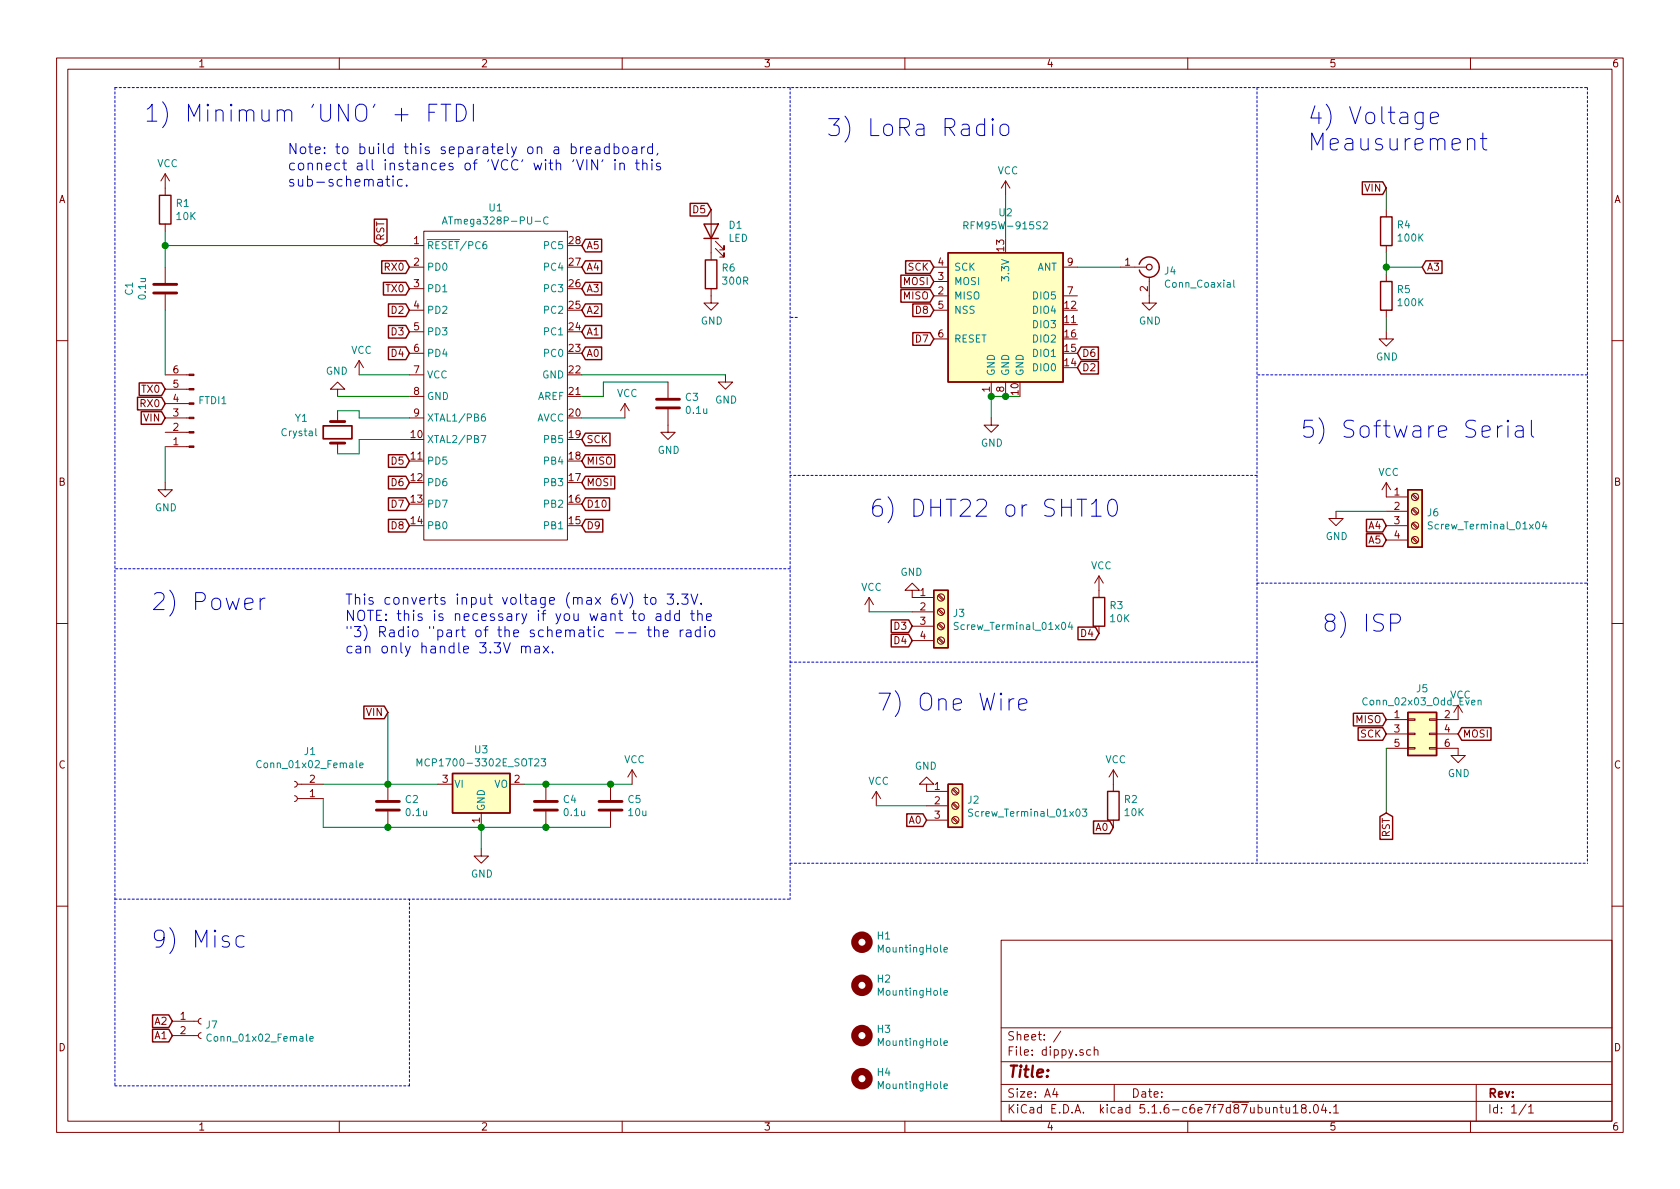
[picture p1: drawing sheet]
EESchema Schematic File Version 4
EELAYER 30 0
EELAYER END
$Descr A4 11693 8268
encoding utf-8
Sheet 1 1
Title ""
Date ""
Rev ""
Comp ""
Comment1 ""
Comment2 ""
Comment3 ""
Comment4 ""
$EndDescr
$Comp
L power:VCC #PWR0101
U 1 1
P 2500 2600
F 0 "#PWR0101" H 2500 2450 50  0001 C CNN
F 1 "VCC" H 2517 2773 50  0000 C CNN
F 2 "" H 2500 2600 50  0001 C CNN
F 3 "" H 2500 2600 50  0001 C CNN
	1    2500 2600
	1    0    0    -1  
$EndComp
$Comp
L Device:R R1
U 1 1
P 1150 1450
F 0 "R1" H 1220 1496 50  0000 L CNN
F 1 "10K" H 1220 1405 50  0000 L CNN
F 2 "Resistor_THT:R_Axial_DIN0204_L3.6mm_D1.6mm_P5.08mm_Horizontal" V 1080 1450 50  0001 C CNN
F 3 "~" H 1150 1450 50  0001 C CNN
	1    1150 1450
	1    0    0    -1  
$EndComp
$Comp
L power:VCC #PWR0102
U 1 1
P 1150 1300
F 0 "#PWR0102" H 1150 1150 50  0001 C CNN
F 1 "VCC" H 1167 1473 50  0000 C CNN
F 2 "" H 1150 1300 50  0001 C CNN
F 3 "" H 1150 1300 50  0001 C CNN
	1    1150 1300
	1    0    0    -1  
$EndComp
$Comp
L Device:C C3
U 1 1
P 4650 2800
F 0 "C3" H 4765 2846 50  0000 L CNN
F 1 "0.1u" H 4765 2755 50  0000 L CNN
F 2 "Capacitor_THT:C_Disc_D3.0mm_W1.6mm_P2.50mm" H 4688 2650 50  0001 C CNN
F 3 "~" H 4650 2800 50  0001 C CNN
	1    4650 2800
	1    0    0    -1  
$EndComp
$Comp
L power:GND #PWR0103
U 1 1
P 4650 2950
F 0 "#PWR0103" H 4650 2700 50  0001 C CNN
F 1 "GND" H 4655 2777 50  0000 C CNN
F 2 "" H 4650 2950 50  0001 C CNN
F 3 "" H 4650 2950 50  0001 C CNN
	1    4650 2950
	1    0    0    -1  
$EndComp
$Comp
L Device:C C1
U 1 1
P 1150 2000
F 0 "C1" V 898 2000 50  0000 C CNN
F 1 "0.1u" V 989 2000 50  0000 C CNN
F 2 "Capacitor_THT:C_Disc_D3.0mm_W1.6mm_P2.50mm" H 1188 1850 50  0001 C CNN
F 3 "~" H 1150 2000 50  0001 C CNN
	1    1150 2000
	1    0    0    -1  
$EndComp
$Comp
L Regulator_Linear:MCP1700-3302E_SOT23 U3
U 1 1
P 3350 5450
F 0 "U3" H 3350 5692 50  0000 C CNN
F 1 "MCP1700-3302E_SOT23" H 3350 5601 50  0000 C CNN
F 2 "Package_TO_SOT_THT:TO-92L_Wide" H 3350 5675 50  0001 C CNN
F 3 "http://ww1.microchip.com/downloads/en/DeviceDoc/20001826D.pdf" H 3350 5450 50  0001 C CNN
	1    3350 5450
	1    0    0    -1  
$EndComp
$Comp
L Connector:Conn_01x02_Female J1
U 1 1
P 2050 5550
F 0 "J1" H 1942 5225 50  0000 C CNN
F 1 "Conn_01x02_Female" H 1942 5316 50  0000 C CNN
F 2 "Connector_PinSocket_2.54mm:PinSocket_1x02_P2.54mm_Vertical" H 2050 5550 50  0001 C CNN
F 3 "~" H 2050 5550 50  0001 C CNN
	1    2050 5550
	-1   0    0    1   
$EndComp
Wire Wire Line
	3050 5450 2700 5450
Wire Wire Line
	2250 5550 2250 5750
$Comp
L Device:C C2
U 1 1
P 2700 5600
F 0 "C2" H 2815 5646 50  0000 L CNN
F 1 "0.1u" H 2815 5555 50  0000 L CNN
F 2 "Capacitor_THT:C_Disc_D3.0mm_W1.6mm_P2.50mm" H 2738 5450 50  0001 C CNN
F 3 "~" H 2700 5600 50  0001 C CNN
	1    2700 5600
	1    0    0    -1  
$EndComp
Connection ~ 2700 5450
Wire Wire Line
	2700 5450 2250 5450
Wire Wire Line
	3350 5750 2700 5750
Wire Wire Line
	2700 5750 2250 5750
Connection ~ 2700 5750
$Comp
L power:GND #PWR0104
U 1 1
P 3350 5900
F 0 "#PWR0104" H 3350 5650 50  0001 C CNN
F 1 "GND" H 3355 5727 50  0000 C CNN
F 2 "" H 3350 5900 50  0001 C CNN
F 3 "" H 3350 5900 50  0001 C CNN
	1    3350 5900
	1    0    0    -1  
$EndComp
Connection ~ 3350 5750
Wire Wire Line
	3650 5450 3800 5450
$Comp
L Device:C C4
U 1 1
P 3800 5600
F 0 "C4" H 3915 5646 50  0000 L CNN
F 1 "0.1u" H 3915 5555 50  0000 L CNN
F 2 "Capacitor_THT:C_Disc_D3.0mm_W1.6mm_P2.50mm" H 3838 5450 50  0001 C CNN
F 3 "~" H 3800 5600 50  0001 C CNN
	1    3800 5600
	1    0    0    -1  
$EndComp
Connection ~ 3800 5450
Wire Wire Line
	3800 5450 4250 5450
$Comp
L Device:C C5
U 1 1
P 4250 5600
F 0 "C5" H 4365 5646 50  0000 L CNN
F 1 "10u" H 4365 5555 50  0000 L CNN
F 2 "Capacitor_THT:CP_Radial_D5.0mm_P2.50mm" H 4288 5450 50  0001 C CNN
F 3 "~" H 4250 5600 50  0001 C CNN
	1    4250 5600
	1    0    0    -1  
$EndComp
Connection ~ 4250 5450
Wire Wire Line
	4250 5450 4400 5450
Wire Wire Line
	3350 5750 3350 5900
Wire Wire Line
	3350 5750 3800 5750
Wire Wire Line
	3800 5750 4250 5750
Connection ~ 3800 5750
$Comp
L power:VCC #PWR0105
U 1 1
P 4400 5450
F 0 "#PWR0105" H 4400 5300 50  0001 C CNN
F 1 "VCC" H 4417 5623 50  0000 C CNN
F 2 "" H 4400 5450 50  0001 C CNN
F 3 "" H 4400 5450 50  0001 C CNN
	1    4400 5450
	1    0    0    -1  
$EndComp
$Comp
L RF_Module:RFM95W-915S2 U2
U 1 1
P 7000 2150
F 0 "U2" H 7000 2831 50  0000 C CNN
F 1 "RFM95W-915S2" H 7000 2740 50  0000 C CNN
F 2 "footprints:RFM95" H 3700 3800 50  0001 C CNN
F 3 "https://www.hoperf.com/data/upload/portal/20181127/5bfcbea20e9ef.pdf" H 3700 3800 50  0001 C CNN
	1    7000 2150
	1    0    0    -1  
$EndComp
Wire Wire Line
	1150 3100 1150 3350
$Comp
L power:GND #PWR0106
U 1 1
P 1150 3350
F 0 "#PWR0106" H 1150 3100 50  0001 C CNN
F 1 "GND" H 1155 3177 50  0000 C CNN
F 2 "" H 1150 3350 50  0001 C CNN
F 3 "" H 1150 3350 50  0001 C CNN
	1    1150 3350
	1    0    0    -1  
$EndComp
$Comp
L Connector:Conn_01x06_Male FTDI1
U 1 1
P 1350 2900
F 0 "FTDI1" H 1322 2782 50  0000 R CNN
F 1 "Conn_01x06_Male" H 1322 2873 50  0001 R CNN
F 2 "Connector_PinHeader_2.54mm:PinHeader_1x06_P2.54mm_Horizontal" H 1350 2900 50  0001 C CNN
F 3 "~" H 1350 2900 50  0001 C CNN
	1    1350 2900
	-1   0    0    1   
$EndComp
Text GLabel 4050 3050 2    50   Input ~ 0
SCK
Text GLabel 4050 3200 2    50   Input ~ 0
MISO
Text GLabel 4050 3350 2    50   Input ~ 0
MOSI
Text GLabel 6500 2050 0    50   Input ~ 0
MISO
Text GLabel 6500 1950 0    50   Input ~ 0
MOSI
Text GLabel 6500 1850 0    50   Input ~ 0
SCK
$Comp
L power:VCC #PWR0107
U 1 1
P 7000 1350
F 0 "#PWR0107" H 7000 1200 50  0001 C CNN
F 1 "VCC" H 7017 1523 50  0000 C CNN
F 2 "" H 7000 1350 50  0001 C CNN
F 3 "" H 7000 1350 50  0001 C CNN
	1    7000 1350
	1    0    0    -1  
$EndComp
Wire Wire Line
	7000 1650 7000 1350
$Comp
L power:GND #PWR0109
U 1 1
P 6900 2900
F 0 "#PWR0109" H 6900 2650 50  0001 C CNN
F 1 "GND" H 6905 2727 50  0000 C CNN
F 2 "" H 6900 2900 50  0001 C CNN
F 3 "" H 6900 2900 50  0001 C CNN
	1    6900 2900
	1    0    0    -1  
$EndComp
Wire Wire Line
	6900 2900 6900 2750
Wire Wire Line
	6900 2750 7000 2750
Connection ~ 6900 2750
Wire Wire Line
	7000 2750 7100 2750
Connection ~ 7000 2750
Text GLabel 2850 2300 0    50   Input ~ 0
D3
Text GLabel 2850 2450 0    50   Input ~ 0
D4
Text GLabel 2850 3200 0    50   Input ~ 0
D5
Text GLabel 2850 3350 0    50   Input ~ 0
D6
Text GLabel 1150 2900 0    50   Input ~ 0
VIN
Text GLabel 1150 2800 0    50   Input ~ 0
RX0
Text GLabel 1150 2700 0    50   Input ~ 0
TX0
Text GLabel 2850 1850 0    50   Input ~ 0
RX0
Text GLabel 2850 2000 0    50   Input ~ 0
TX0
Text GLabel 2850 2150 0    50   Input ~ 0
D2
Text GLabel 2850 3500 0    50   Input ~ 0
D7
Text GLabel 2850 3650 0    50   Input ~ 0
D8
Text GLabel 4050 3650 2    50   Input ~ 0
D9
Text GLabel 4050 3500 2    50   Input ~ 0
D10
Text GLabel 6500 2150 0    50   Input ~ 0
D8
Text GLabel 6500 2350 0    50   Input ~ 0
D7
$Comp
L Connector:Screw_Terminal_01x03 J2
U 1 1
P 6650 5600
F 0 "J2" H 6730 5642 50  0000 L CNN
F 1 "Screw_Terminal_01x03" H 6730 5551 50  0000 L CNN
F 2 "TerminalBlock_Phoenix:TerminalBlock_Phoenix_PT-1,5-3-3.5-H_1x03_P3.50mm_Horizontal" H 6650 5600 50  0001 C CNN
F 3 "~" H 6650 5600 50  0001 C CNN
	1    6650 5600
	1    0    0    -1  
$EndComp
$Comp
L Connector:Screw_Terminal_01x04 J3
U 1 1
P 6550 4250
F 0 "J3" H 6630 4242 50  0000 L CNN
F 1 "Screw_Terminal_01x04" H 6630 4151 50  0000 L CNN
F 2 "TerminalBlock_Phoenix:TerminalBlock_Phoenix_PT-1,5-4-3.5-H_1x04_P3.50mm_Horizontal" H 6550 4250 50  0001 C CNN
F 3 "~" H 6550 4250 50  0001 C CNN
	1    6550 4250
	1    0    0    -1  
$EndComp
$Comp
L power:VCC #PWR0111
U 1 1
P 6100 5600
F 0 "#PWR0111" H 6100 5450 50  0001 C CNN
F 1 "VCC" H 6117 5773 50  0000 C CNN
F 2 "" H 6100 5600 50  0001 C CNN
F 3 "" H 6100 5600 50  0001 C CNN
	1    6100 5600
	1    0    0    -1  
$EndComp
Text GLabel 4050 1850 2    50   Input ~ 0
A4
$Comp
L power:GND #PWR0112
U 1 1
P 6450 5500
F 0 "#PWR0112" H 6450 5250 50  0001 C CNN
F 1 "GND" H 6455 5327 50  0000 C CNN
F 2 "" H 6450 5500 50  0001 C CNN
F 3 "" H 6450 5500 50  0001 C CNN
	1    6450 5500
	-1   0    0    1   
$EndComp
$Comp
L Device:R R2
U 1 1
P 7750 5600
F 0 "R2" H 7820 5646 50  0000 L CNN
F 1 "10K" H 7820 5555 50  0000 L CNN
F 2 "Resistor_THT:R_Axial_DIN0204_L3.6mm_D1.6mm_P5.08mm_Horizontal" V 7680 5600 50  0001 C CNN
F 3 "~" H 7750 5600 50  0001 C CNN
	1    7750 5600
	1    0    0    -1  
$EndComp
$Comp
L power:VCC #PWR0113
U 1 1
P 7750 5450
F 0 "#PWR0113" H 7750 5300 50  0001 C CNN
F 1 "VCC" H 7767 5623 50  0000 C CNN
F 2 "" H 7750 5450 50  0001 C CNN
F 3 "" H 7750 5450 50  0001 C CNN
	1    7750 5450
	1    0    0    -1  
$EndComp
$Comp
L power:VCC #PWR0114
U 1 1
P 6050 4250
F 0 "#PWR0114" H 6050 4100 50  0001 C CNN
F 1 "VCC" H 6067 4423 50  0000 C CNN
F 2 "" H 6050 4250 50  0001 C CNN
F 3 "" H 6050 4250 50  0001 C CNN
	1    6050 4250
	1    0    0    -1  
$EndComp
$Comp
L Device:R R3
U 1 1
P 7650 4250
F 0 "R3" H 7720 4296 50  0000 L CNN
F 1 "10K" H 7720 4205 50  0000 L CNN
F 2 "Resistor_THT:R_Axial_DIN0204_L3.6mm_D1.6mm_P5.08mm_Horizontal" V 7580 4250 50  0001 C CNN
F 3 "~" H 7650 4250 50  0001 C CNN
	1    7650 4250
	1    0    0    -1  
$EndComp
$Comp
L power:VCC #PWR0115
U 1 1
P 7650 4100
F 0 "#PWR0115" H 7650 3950 50  0001 C CNN
F 1 "VCC" H 7667 4273 50  0000 C CNN
F 2 "" H 7650 4100 50  0001 C CNN
F 3 "" H 7650 4100 50  0001 C CNN
	1    7650 4100
	1    0    0    -1  
$EndComp
Text GLabel 6450 5700 0    50   Input ~ 0
A0
$Comp
L power:GND #PWR0116
U 1 1
P 6350 4150
F 0 "#PWR0116" H 6350 3900 50  0001 C CNN
F 1 "GND" H 6355 3977 50  0000 C CNN
F 2 "" H 6350 4150 50  0001 C CNN
F 3 "" H 6350 4150 50  0001 C CNN
	1    6350 4150
	-1   0    0    1   
$EndComp
Text GLabel 2700 4950 0    50   Input ~ 0
VIN
Wire Wire Line
	2700 4950 2700 5450
Text GLabel 7500 2450 2    50   Input ~ 0
D6
Text GLabel 7500 2550 2    50   Input ~ 0
D2
$Comp
L atmega328p-pu-c:ATmega328P-PU-C U1
U 1 1
P 3450 3000
F 0 "U1" H 3450 4565 50  0000 C CNN
F 1 "ATmega328P-PU-C" H 3450 4474 50  0000 C CNN
F 2 "Package_DIP:DIP-28_W7.62mm" V 3500 2350 50  0001 C CIN
F 3 "http://ww1.microchip.com/downloads/en/DeviceDoc/Atmel-8025-8-bit-AVR-Microcontroller-ATmega48P-88P-168P_Datasheet.pdf" H 3450 3000 50  0001 C CNN
	1    3450 3000
	1    0    0    -1  
$EndComp
$Comp
L Device:Crystal Y1
U 1 1
P 2350 3000
F 0 "Y1" V 2250 2700 50  0000 L CNN
F 1 "Crystal" V 2350 2600 50  0000 L CNN
F 2 "Crystal:Resonator-2Pin_W10.0mm_H5.0mm" H 2350 3000 50  0001 C CNN
F 3 "~" H 2350 3000 50  0001 C CNN
	1    2350 3000
	0    1    1    0   
$EndComp
Wire Wire Line
	1150 2150 1150 2600
Wire Wire Line
	2850 2600 2500 2600
Wire Wire Line
	2850 2750 2350 2750
$Comp
L power:GND #PWR0108
U 1 1
P 2350 2750
F 0 "#PWR0108" H 2350 2500 50  0001 C CNN
F 1 "GND" H 2355 2577 50  0000 C CNN
F 2 "" H 2350 2750 50  0001 C CNN
F 3 "" H 2350 2750 50  0001 C CNN
	1    2350 2750
	-1   0    0    1   
$EndComp
$Comp
L power:VCC #PWR0110
U 1 1
P 4350 2900
F 0 "#PWR0110" H 4350 2750 50  0001 C CNN
F 1 "VCC" H 4367 3073 50  0000 C CNN
F 2 "" H 4350 2900 50  0001 C CNN
F 3 "" H 4350 2900 50  0001 C CNN
	1    4350 2900
	1    0    0    -1  
$EndComp
Wire Wire Line
	4050 2750 4200 2750
Wire Wire Line
	4200 2750 4200 2650
Wire Wire Line
	4200 2650 4650 2650
Wire Wire Line
	4050 2900 4350 2900
$Comp
L power:GND #PWR0117
U 1 1
P 5050 2600
F 0 "#PWR0117" H 5050 2350 50  0001 C CNN
F 1 "GND" H 5055 2427 50  0000 C CNN
F 2 "" H 5050 2600 50  0001 C CNN
F 3 "" H 5050 2600 50  0001 C CNN
	1    5050 2600
	1    0    0    -1  
$EndComp
Wire Wire Line
	4050 2600 5050 2600
Text GLabel 4050 2450 2    50   Input ~ 0
A0
Wire Wire Line
	1150 1600 1150 1700
Connection ~ 1150 1700
Wire Wire Line
	1150 1700 1150 1850
Wire Wire Line
	2500 3050 2500 3150
Wire Wire Line
	2500 3150 2350 3150
Wire Wire Line
	2500 3050 2850 3050
Wire Wire Line
	2350 2850 2500 2850
Wire Wire Line
	2500 2850 2500 2900
Wire Wire Line
	2500 2900 2850 2900
Wire Wire Line
	6350 4250 6050 4250
Text GLabel 4050 2300 2    50   Input ~ 0
A1
Text GLabel 4050 1700 2    50   Input ~ 0
A5
$Comp
L Device:R R4
U 1 1
P 9650 1600
F 0 "R4" H 9720 1646 50  0000 L CNN
F 1 "100K" H 9720 1555 50  0000 L CNN
F 2 "Resistor_THT:R_Axial_DIN0204_L3.6mm_D1.6mm_P5.08mm_Horizontal" V 9580 1600 50  0001 C CNN
F 3 "~" H 9650 1600 50  0001 C CNN
	1    9650 1600
	1    0    0    -1  
$EndComp
$Comp
L Device:R R5
U 1 1
P 9650 2050
F 0 "R5" H 9720 2096 50  0000 L CNN
F 1 "100K" H 9720 2005 50  0000 L CNN
F 2 "Resistor_THT:R_Axial_DIN0204_L3.6mm_D1.6mm_P5.08mm_Horizontal" V 9580 2050 50  0001 C CNN
F 3 "~" H 9650 2050 50  0001 C CNN
	1    9650 2050
	1    0    0    -1  
$EndComp
Text GLabel 9650 1300 0    50   Input ~ 0
VIN
Wire Wire Line
	9650 1450 9650 1300
Wire Wire Line
	9650 1900 9650 1850
$Comp
L power:GND #PWR0118
U 1 1
P 9650 2300
F 0 "#PWR0118" H 9650 2050 50  0001 C CNN
F 1 "GND" H 9655 2127 50  0000 C CNN
F 2 "" H 9650 2300 50  0001 C CNN
F 3 "" H 9650 2300 50  0001 C CNN
	1    9650 2300
	1    0    0    -1  
$EndComp
Wire Wire Line
	9650 2300 9650 2200
Wire Wire Line
	9650 1850 9900 1850
Connection ~ 9650 1850
Wire Wire Line
	9650 1850 9650 1750
Text GLabel 4050 2000 2    50   Input ~ 0
A3
Text GLabel 9900 1850 2    50   Input ~ 0
A3
Text GLabel 4050 2150 2    50   Input ~ 0
A2
$Comp
L Connector:Conn_Coaxial J4
U 1 1
P 8000 1850
F 0 "J4" H 8100 1825 50  0000 L CNN
F 1 "Conn_Coaxial" H 8100 1734 50  0000 L CNN
F 2 "Connector_Coaxial:SMA_Samtec_SMA-J-P-X-ST-EM1_EdgeMount" H 8000 1850 50  0001 C CNN
F 3 " ~" H 8000 1850 50  0001 C CNN
	1    8000 1850
	1    0    0    -1  
$EndComp
$Comp
L power:GND #PWR0119
U 1 1
P 8000 2050
F 0 "#PWR0119" H 8000 1800 50  0001 C CNN
F 1 "GND" H 8005 1877 50  0000 C CNN
F 2 "" H 8000 2050 50  0001 C CNN
F 3 "" H 8000 2050 50  0001 C CNN
	1    8000 2050
	1    0    0    -1  
$EndComp
$Comp
L Connector_Generic:Conn_02x03_Odd_Even J5
U 1 1
P 9850 5100
F 0 "J5" H 9900 5417 50  0000 C CNN
F 1 "Conn_02x03_Odd_Even" H 9900 5326 50  0000 C CNN
F 2 "Connector_PinSocket_2.54mm:PinSocket_2x03_P2.54mm_Vertical_SMD" H 9850 5100 50  0001 C CNN
F 3 "~" H 9850 5100 50  0001 C CNN
	1    9850 5100
	1    0    0    -1  
$EndComp
Wire Wire Line
	9650 5200 9650 5650
Text GLabel 9650 5100 0    50   Input ~ 0
SCK
Text GLabel 10150 5100 2    50   Input ~ 0
MOSI
$Comp
L power:GND #PWR0121
U 1 1
P 10150 5200
F 0 "#PWR0121" H 10150 4950 50  0001 C CNN
F 1 "GND" H 10155 5027 50  0000 C CNN
F 2 "" H 10150 5200 50  0001 C CNN
F 3 "" H 10150 5200 50  0001 C CNN
	1    10150 5200
	1    0    0    -1  
$EndComp
$Comp
L power:VCC #PWR0120
U 1 1
P 10150 5000
F 0 "#PWR0120" H 10150 4850 50  0001 C CNN
F 1 "VCC" H 10167 5173 50  0000 C CNN
F 2 "" H 10150 5000 50  0001 C CNN
F 3 "" H 10150 5000 50  0001 C CNN
	1    10150 5000
	1    0    0    -1  
$EndComp
$Comp
L Mechanical:MountingHole H1
U 1 1
P 6000 6550
F 0 "H1" H 6100 6596 50  0000 L CNN
F 1 "MountingHole" H 6100 6505 50  0000 L CNN
F 2 "MountingHole:MountingHole_2.7mm_M2.5" H 6000 6550 50  0001 C CNN
F 3 "~" H 6000 6550 50  0001 C CNN
	1    6000 6550
	1    0    0    -1  
$EndComp
$Comp
L Mechanical:MountingHole H2
U 1 1
P 6000 6850
F 0 "H2" H 6100 6896 50  0000 L CNN
F 1 "MountingHole" H 6100 6805 50  0000 L CNN
F 2 "MountingHole:MountingHole_2.7mm_M2.5" H 6000 6850 50  0001 C CNN
F 3 "~" H 6000 6850 50  0001 C CNN
	1    6000 6850
	1    0    0    -1  
$EndComp
$Comp
L Mechanical:MountingHole H3
U 1 1
P 6000 7200
F 0 "H3" H 6100 7246 50  0000 L CNN
F 1 "MountingHole" H 6100 7155 50  0000 L CNN
F 2 "MountingHole:MountingHole_2.7mm_M2.5" H 6000 7200 50  0001 C CNN
F 3 "~" H 6000 7200 50  0001 C CNN
	1    6000 7200
	1    0    0    -1  
$EndComp
$Comp
L Mechanical:MountingHole H4
U 1 1
P 6000 7500
F 0 "H4" H 6100 7546 50  0000 L CNN
F 1 "MountingHole" H 6100 7455 50  0000 L CNN
F 2 "MountingHole:MountingHole_2.7mm_M2.5" H 6000 7500 50  0001 C CNN
F 3 "~" H 6000 7500 50  0001 C CNN
	1    6000 7500
	1    0    0    -1  
$EndComp
Text GLabel 9650 3750 0    50   Input ~ 0
A5
Text GLabel 9650 3650 0    50   Input ~ 0
A4
$Comp
L power:GND #PWR0122
U 1 1
P 9300 3550
F 0 "#PWR0122" H 9300 3300 50  0001 C CNN
F 1 "GND" H 9305 3377 50  0000 C CNN
F 2 "" H 9300 3550 50  0001 C CNN
F 3 "" H 9300 3550 50  0001 C CNN
	1    9300 3550
	1    0    0    -1  
$EndComp
$Comp
L power:VCC #PWR0123
U 1 1
P 9650 3450
F 0 "#PWR0123" H 9650 3300 50  0001 C CNN
F 1 "VCC" H 9667 3623 50  0000 C CNN
F 2 "" H 9650 3450 50  0001 C CNN
F 3 "" H 9650 3450 50  0001 C CNN
	1    9650 3450
	1    0    0    -1  
$EndComp
$Comp
L Connector:Screw_Terminal_01x04 J6
U 1 1
P 9850 3550
F 0 "J6" H 9930 3542 50  0000 L CNN
F 1 "Screw_Terminal_01x04" H 9930 3451 50  0000 L CNN
F 2 "TerminalBlock_Phoenix:TerminalBlock_Phoenix_PT-1,5-4-3.5-H_1x04_P3.50mm_Horizontal" H 9850 3550 50  0001 C CNN
F 3 "~" H 9850 3550 50  0001 C CNN
	1    9850 3550
	1    0    0    -1  
$EndComp
Wire Wire Line
	9650 3550 9300 3550
Text GLabel 7750 5750 0    50   Input ~ 0
A0
Text GLabel 6350 4350 0    50   Input ~ 0
D3
Text GLabel 6350 4450 0    50   Input ~ 0
D4
Text GLabel 7650 4400 0    50   Input ~ 0
D4
Wire Wire Line
	6450 5600 6100 5600
$Comp
L Device:LED D1
U 1 1
P 4950 1600
F 0 "D1" V 4989 1482 50  0000 R CNN
F 1 "LED" V 4898 1482 50  0000 R CNN
F 2 "LED_THT:LED_D3.0mm" H 4950 1600 50  0001 C CNN
F 3 "~" H 4950 1600 50  0001 C CNN
	1    4950 1600
	0    -1   -1   0   
$EndComp
Text GLabel 4950 1450 0    50   Input ~ 0
D5
$Comp
L power:GND #PWR0124
U 1 1
P 4950 2050
F 0 "#PWR0124" H 4950 1800 50  0001 C CNN
F 1 "GND" H 4955 1877 50  0000 C CNN
F 2 "" H 4950 2050 50  0001 C CNN
F 3 "" H 4950 2050 50  0001 C CNN
	1    4950 2050
	1    0    0    -1  
$EndComp
$Comp
L Device:R R6
U 1 1
P 4950 1900
F 0 "R6" H 5020 1946 50  0000 L CNN
F 1 "300R" H 5020 1855 50  0000 L CNN
F 2 "Resistor_THT:R_Axial_DIN0204_L3.6mm_D1.6mm_P5.08mm_Horizontal" V 4880 1900 50  0001 C CNN
F 3 "~" H 4950 1900 50  0001 C CNN
	1    4950 1900
	1    0    0    -1  
$EndComp
Text GLabel 2650 1700 1    50   Input ~ 0
RST
Wire Wire Line
	1150 1700 2850 1700
Text GLabel 9650 5650 3    50   Input ~ 0
RST
Text Notes 1000 850  0    118  ~ 0
1) Minimum 'UNO' + FTDI
Text Notes 1050 4250 0    118  ~ 0
2) Power
Text Notes 2000 1300 0    71   ~ 0
Note: to build this separately on a breadboard, \nconnect all instances of 'VCC' with 'VIN' in this \nsub-schematic.
Wire Notes Line
	5550 2200 5500 2200
Text Notes 2400 4550 0    71   ~ 0
This converts input voltage (max 6V) to 3.3V.  \nNOTE: this is necessary if you want to add the \n"3) Radio "part of the schematic -- the radio \ncan only handle 3.3V max.
Wire Notes Line
	800  6250 5500 6250
Wire Notes Line
	5500 600  5500 6250
Text Notes 5750 950  0    118  ~ 0
3) LoRa Radio
Wire Wire Line
	7500 1850 7800 1850
Wire Notes Line
	8750 3300 5500 3300
Wire Notes Line
	5500 3950 800  3950
Text Notes 9100 1050 0    118  ~ 0
4) Voltage\nMeausurement
Wire Notes Line
	11050 2600 8750 2600
Wire Notes Line
	800  600  11050 600 
Text Notes 9050 3050 0    118  ~ 0
5) Software Serial
Text Notes 6050 3600 0    118  ~ 0
6) DHT22 or SHT10
Wire Notes Line
	5500 4600 8750 4600
Wire Notes Line
	8750 4050 11050 4050
Text GLabel 1200 7100 0    50   Input ~ 0
A2
Text GLabel 1200 7200 0    50   Input ~ 0
A1
$Comp
L Connector:Conn_01x02_Female J7
U 1 1
P 1400 7100
F 0 "J7" H 1428 7076 50  0000 L CNN
F 1 "Conn_01x02_Female" H 1428 6985 50  0000 L CNN
F 2 "Connector_PinSocket_2.54mm:PinSocket_1x02_P2.54mm_Vertical" H 1400 7100 50  0001 C CNN
F 3 "~" H 1400 7100 50  0001 C CNN
	1    1400 7100
	1    0    0    -1  
$EndComp
Text GLabel 9650 5000 0    50   Input ~ 0
MISO
Text Notes 6100 4950 0    118  ~ 0
7) One Wire 
Text Notes 9200 4400 0    118  ~ 0
8) ISP
Wire Notes Line
	8750 600  8750 6000
Wire Notes Line
	11050 600  11050 6000
Text Notes 1050 6600 0    118  ~ 0
9) Misc
Wire Notes Line
	800  7550 2850 7550
Wire Notes Line
	2850 7550 2850 6250
Wire Notes Line
	800  600  800  7550
Wire Notes Line
	5500 6000 11050 6000
$EndSCHEMATC
